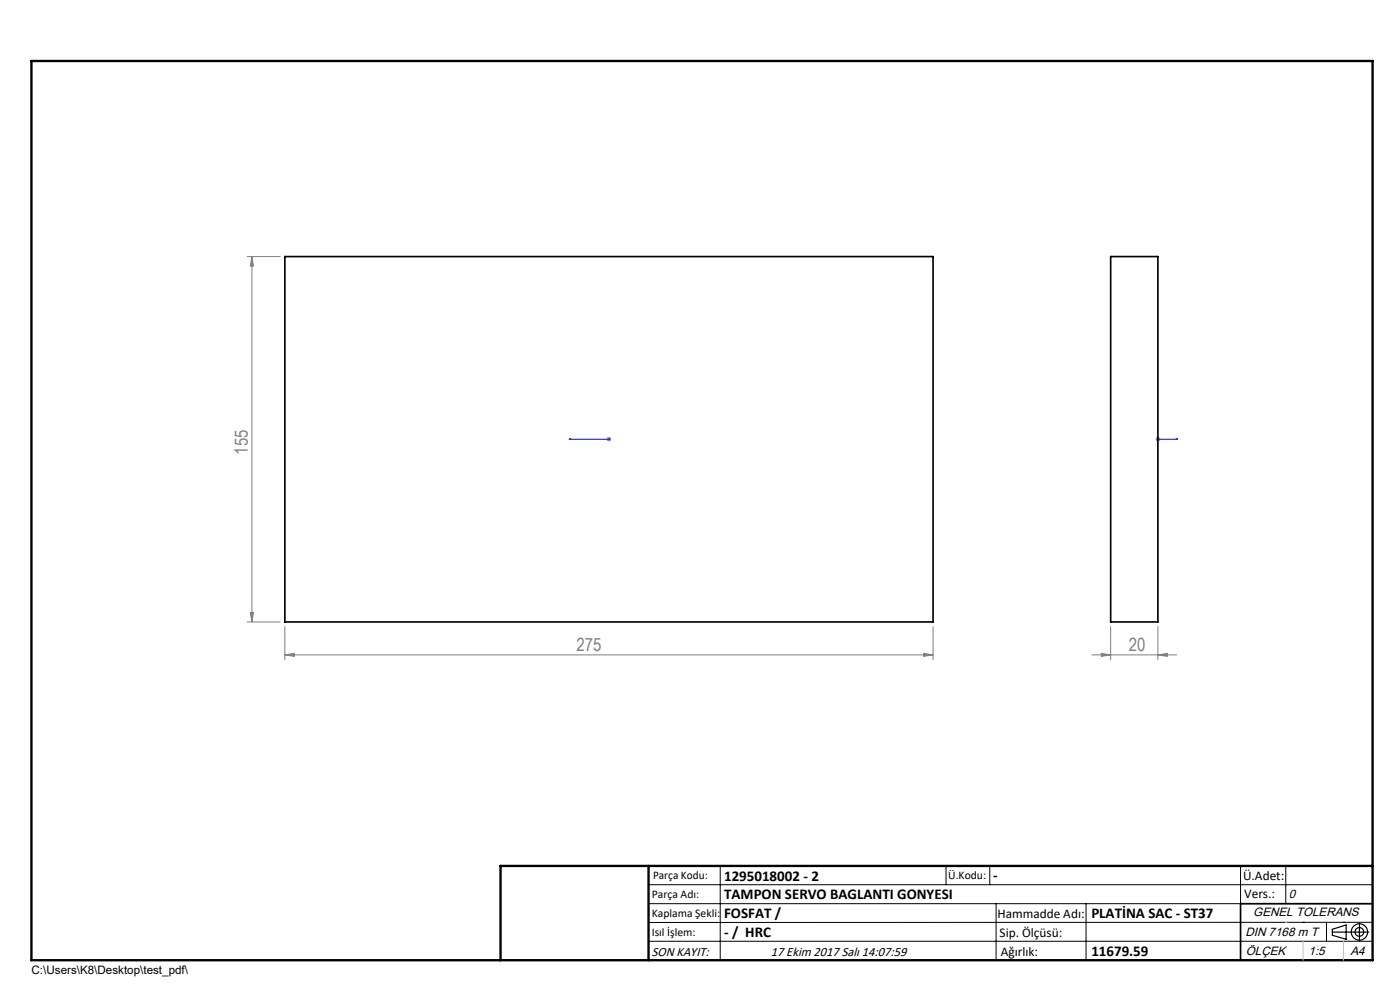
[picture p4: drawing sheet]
<svg xmlns="http://www.w3.org/2000/svg" width="297mm" height="210mm" viewBox="0 0 297 210" stroke-linecap="round" stroke-linejoin="round" font-family="sans-serif">
<g fill="none" stroke="#000" stroke-width=".25">
<path d="M282.6 197.7h7.8M282.6 197.1l3-.9v3l-3-.8zM288.4 195.8v3.8M106.2 203.7h185"/>
<circle cx="288.4" cy="197.7" r="1.74"/>
<circle cx="288.4" cy="197.7" r=".93"/>
</g>
<path d="M120.7 93.2h.4h-.4M120.7 93.2h8.5M129.1 93.2h.2zM129.2 93.2h.1M245.5 93.2h.2zM245.6 93.2h.1M245.6 93.2h4.3M249.9 93.2h-.5h.5" fill="none" stroke="#00f" stroke-width=".21"/>
<g fill="none" stroke="#808080" stroke-width=".21">
<path d="M52.4 54.4h7M53.4 54.4l.4 2h-.7zM53.4 54.4v77.5M128.7 93.2h1M128.8 92.8l.7 .7M129.2 92.7v1M129.5 92.8l-.7 .7M245.1 93.2h1M245.3 92.8l.7 .7M245.6 92.7v1M246 92.8l-.7 .7M52.4 131.9h7"/>
<path d="M53.1 129.9h.7l-.4 2zM60.4 138.9l2-.3v.6zM60.4 132.9v7M60.4 138.9h137.5M195.9 138.6l2 .3-2 .3zM197.9 132.9v7M231.6 138.9h18M233.6 138.6l2 .3-2 .3zM235.6 132.9v7M245.6 138.9l2.1-.3v.6zM245.6 132.9v7"/>
</g>
<g fill="none" stroke="#000" stroke-width=".21">
<path d="M137.6 187.7h153.6M137.6 191.7h153.6M137.6 199.7h153.6M152.8 183.7v20M200.7 183.7v4M210 183.7v4M211.3 191.7v12M230.4 191.7v12M263.2 183.7v20M272.8 183.7v8M276.4 195.6h.1M281.4 195.6v4.1"/>
<path d="M285 195.6h.1M291.2 195.6l-153.6 .1"/>
</g>
<path d="M291.2 191.7h-28v12" fill="none" stroke="#000" stroke-width=".35"/>
<path d="M6.7 12.9h284.5v190.8h-284.5zM137.6 183.7v20M291.2 183.7h-185v20" fill="none" stroke="#000" stroke-width=".5"/>
<path d="M276.4 199.7v4M285 199.7v4" fill="none" stroke="#c0c0c0" stroke-width=".21"/>
<path d="M272.8 195.6h.1" fill="none" stroke="#c0c0c0" stroke-width=".25"/>
<g fill="#00f">
<path d="M129.1 93.2h.2zM120.7 93.2h.4z"/>
<path d="M249.4 93.2h.5zM245.5 93.2h.2z"/>
</g>
<g fill="#808080">
<path d="M60.4 138.9l2-.3v.6zM195.9 138.6l2 .3-2 .3z"/>
<path d="M53.4 54.4l.4 2h-.7zM53.1 129.9h.7l-.4 2z"/>
<path d="M233.6 138.6l2 .3-2 .3zM245.6 138.9l2.1-.3v.6z"/>
</g>
<path d="M60.4 54.4h137.5v77.5h-137.5zM235.6 54.4h10v77.5h-10z" fill="none" stroke="#000" stroke-width=".35"/>
<g font-size="3.9" fill="#808080">
<text x="52.6" y="96.4" transform="rotate(-90 52.6 96.4)">155</text>
<text x="122.3" y="138">275</text>
<text x="239.4" y="138">20</text>
</g>
<g font-size="3.2">
<text x="153.6" y="186.8">1295018002 - 2</text>
<text x="153.6" y="190.8">TAMPON SERVO BAGLANTI GONYESI</text>
<text x="210.7" y="186.6">-</text>
<text x="153.6" y="194.8">FOSFAT /</text>
<text x="231.5" y="194.8">PLATİNA SAC - ST37</text>
<text x="153.6" y="198.8">- / HRC</text>
<text x="231.5" y="202.8">11679.59</text>
</g>
<g font-size="2.8">
<text x="263.7" y="186.7">Ü.Adet:</text>
<text x="263.9" y="190.5">Vers.:</text>
<text x="211.6" y="194.8">Hammadde Adı:</text>
<text x="138.3" y="202.8">SON KAYIT:</text>
<text x="163.5" y="202.8">17 Ekim 2017 Salı 14:07:59</text>
<text x="212.1" y="198.7">Sip. Ölçüsü:</text>
<text x="212.3" y="202.7">Ağırlık:</text>
</g>
<g font-size="2.6">
<text x="273.4" y="190.4">0</text>
<text x="265.9" y="194.4">GENEL TOLERANS</text>
<text x="264.2" y="198.5">DIN 7168 m T</text>
<text x="264.3" y="202.6">ÖLÇEK</text>
<text x="277.6" y="202.6">1:5</text>
<text x="286.5" y="202.6">A4</text>
</g>
<g font-size="2.5">
<text x="138.3" y="190.5">Parça Adı:</text>
<text x="138.5" y="186.5">Parça Kodu:</text>
<text x="201.2" y="186.5">Ü.Kodu:</text>
<text x="138.3" y="194.5">Kaplama Şekli:</text>
<text x="138.3" y="198.6">Isıl İşlem:</text>
<text x="6.7" y="206.7">C:\Users\K8\Desktop\test_pdf\</text>
</g>
</svg>
